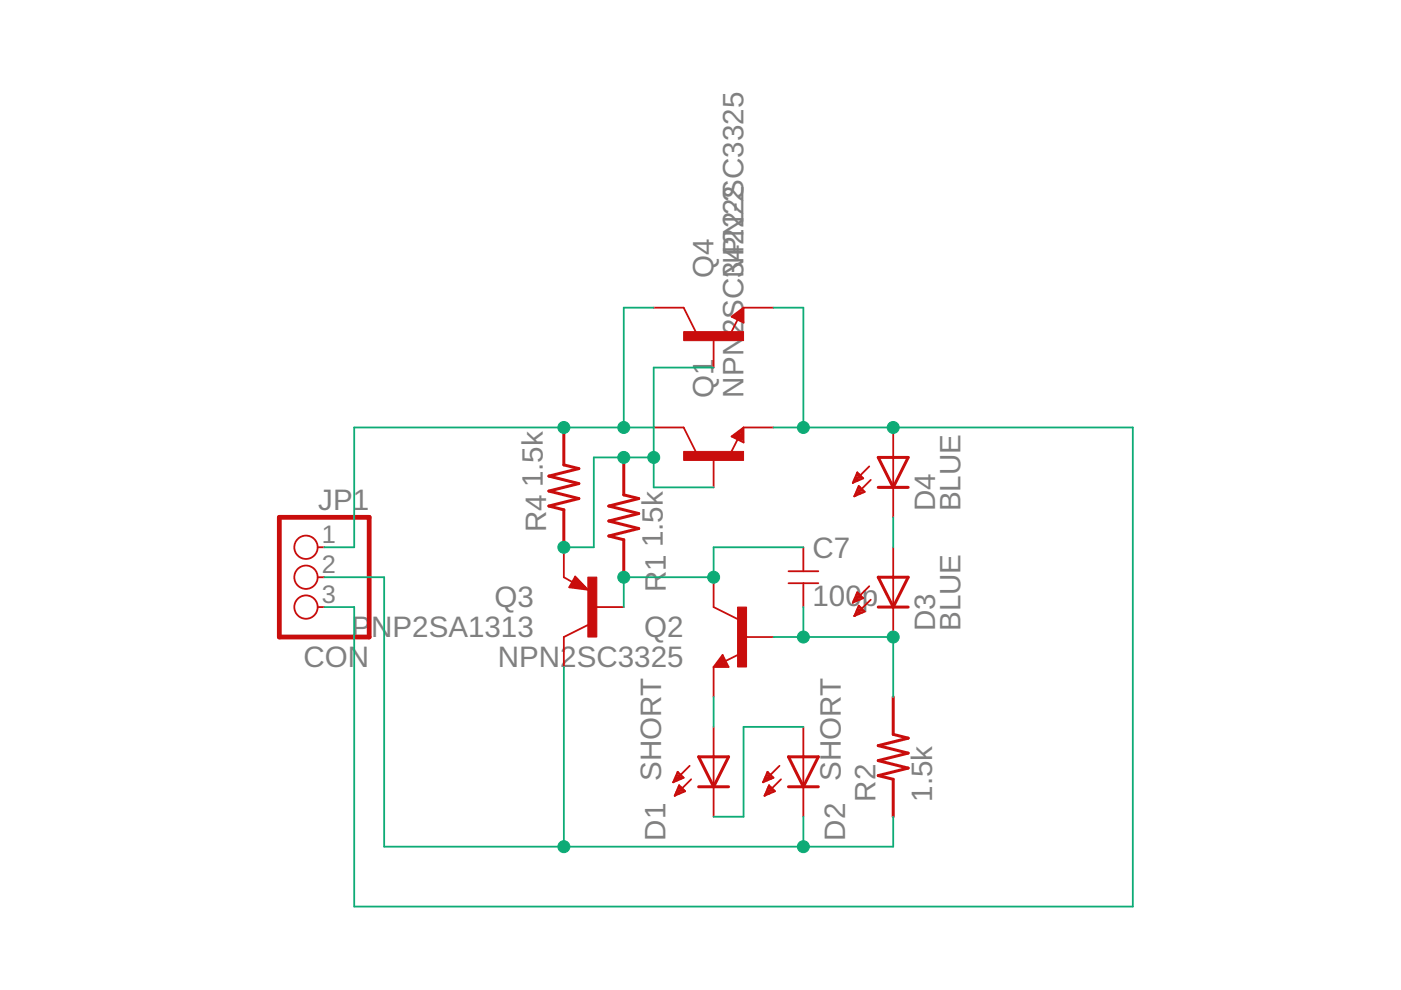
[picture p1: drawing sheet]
<svg xmlns="http://www.w3.org/2000/svg" width="297mm" height="210mm" viewBox="0 0 297 210" stroke-linecap="round" stroke-linejoin="round" font-family="sans-serif">
<g fill="none" stroke="#c90d0c" stroke-width=".38">
<path d="M138.6 65.2h6.3l2.6 5.1M151.3 71.6v6.3M155.1 67.1l2.5-1.9v3.2zM156.4 67.7l-1.5 3.1M157.6 65.2h6.4M138.6 90.6h6.3l2.6 5.1M151.3 97v6.3M155.1 92.5l2.5-1.9v3.2zM156.4 93.1l-1.5 3.1M157.6 90.6h6.4M184.3 98.9l-3.5 3.5M189.4 90.6v19.1"/>
<path d="M67.4 116h1.3M119.5 116v6.4l1.9 1M170.3 116v5.1M180.8 102.3h.2M181 101.9h.8M181.1 101.6h1.6M181.2 105.1h.3M181.3 101.2h1.5M181.4 104.7h.9M181.5 100.9h1M181.5 104.4h1.6M181.6 100.5h.5"/>
<path d="M181.7 104h1.4M181.8 100.2l-1 2.2M181.8 100.2l1.2 1.2-2.2 1M181.8 100.2h.1M181.8 103.7h1M181.9 103.3h.5M182.1 103l1.2 1.3-2.2 .9zM184.6 101.7l-3.5 3.5M189.4 116v19.1M67.4 122.4h1.3M67.4 128.7h1.3M122 122.2l2.6 2.8-3.9-.5z"/>
<path d="M124.6 132.5l-5.1 2.6v6.3M125.9 128.7h6.3M151.3 122.4v6.3l5.1 2.6M153.2 138.9l1.3 2.5h-3.2zM156.9 138.6l-3.1 1.6M157.6 135.1h6.4M167.2 121.1h6.3M167.2 123.7h6.3M170.3 123.7v5M181 127.4h.6M181.1 127.1h1.3M181.2 130.6h.1"/>
<path d="M181.3 126.7h1.6M181.3 130.2h.8M181.4 126.4h1.2M181.5 129.9h1.4M181.6 126h.6M181.6 129.5h1.6M181.7 125.7h.2M181.8 125.6l1.2 1.2-2.2 1zM181.8 129.2h1M181.9 128.8h.6M182.1 128.5h.1M182.1 128.4l1.2 1.3-2.2 .9z"/>
<path d="M184.3 124.3l-3.5 3.5M184.6 127.1l-3.5 3.5M151.3 141.4v6.4M151.3 154.1v19.1M170.3 154.1v19.1M142.7 165.8h.1M142.9 165.5h.7M143 165.1h1.4M143.1 168.6h.2M143.2 164.8h1.6M143.2 168.3h.9M143.3 164.4h1.2"/>
<path d="M143.4 167.9h1.5M143.5 164.1h.6M143.5 167.6h1.6M143.6 163.7h.2M143.7 163.6l1.2 1.3-2.2 1zM143.7 167.2h1M143.8 166.9h.6M144 166.5h.1M144 166.5l1.3 1.3-2.3 .9zM146.2 162.4l-3.5 3.5M146.5 165.2l-3.5 3.5M161.8 165.8h.1"/>
<path d="M161.9 165.5h.8M162.1 165.1h1.4M162.1 168.6h.2M162.2 164.8h1.7M162.3 168.3h.8M162.4 164.4h1.1M162.4 167.9h1.5M162.5 164.1h.7M162.6 167.6h1.5M162.7 163.7h.1M162.7 167.2h1.1M162.7 163.6l1.3 1.3-2.2 1z"/>
<path d="M162.9 166.9h.5M163 166.5h.1M163 166.5l1.3 1.3-2.2 .9zM165.3 162.4l-3.5 3.5M165.6 165.2l-3.5 3.5"/>
<circle cx="64.9" cy="116" r="2.48"/>
<circle cx="64.9" cy="122.4" r="2.48"/>
<circle cx="64.9" cy="128.7" r="2.48"/>
</g>
<g fill="none" stroke="#c90d0c" stroke-width=".63">
<path d="M156.4 67.1l.6-.3v1l-1.3-.7 1.6-1.2v1.9M119.5 90.6v8l3.2 .8-6.3 1.5 6.3 1.6-6.3 1.6 6.3 1.6-6.3 1.6 3.1 .8v7.9M132.2 97v7.9l3.2 .8-6.3 1.6 6.3 1.6-6.3 1.6 6.3 1.6-6.3 1.5 3.1 .8v8M156.4 92.5l.6-.3v1l-1.3-.7 1.6-1.2v1.9M186.2 97h6.4l-3.2 6.3zM186.2 103.3h6.4M122.1 124h.9l-.9-.7-.6 1 2.5 .3-1.9-1.9-1 1.6M186.2 122.4h6.4l-3.2 6.3zM186.2 128.7h6.4M153.2 140.1l-.3 .7h.9l-.6-1.3-1.3 1.6h1.9M189.4 147.8v7.9l3.2 .8-6.4 1.6 6.4 1.6-6.4 1.6 6.4 1.6-6.4 1.5 3.2 .8v8M148.1 160.5h6.4l-3.2 6.3z"/>
<path d="M148.1 166.8h6.4M167.2 166.8h6.3M167.2 160.5h6.3l-3.2 6.3z"/>
</g>
<g fill="#c90d0c" stroke="#c90d0c" stroke-width=".21">
<path d="M144.9 95.7h12.7v1.9h-12.7z"/>
<path d="M156.4 128.7h1.9v12.7h-1.9z"/>
<path d="M124.6 122.4h1.9v12.7h-1.9z"/>
<path d="M144.9 70.3h12.7v1.9h-12.7z"/>
</g>
<path d="M59.2 109.7h19.1v25.4h-19.1z" fill="none" stroke="#c90d0c" stroke-width="1"/>
<g fill="none" stroke="#0dab76" stroke-width=".38">
<path d="M138.6 65.2h-6.4v25.4M151.3 77.9h-12.7v25.4h12.7M164 65.2h6.3v25.4M138.6 90.6h-63.5v25.4h-6.4M138.6 97h-12.7v19h-6.4M164 90.6h76.2v101.6h-165.1v-63.5h-6.4M170.3 116h-19v6.4h-19.1v6.3M189.4 109.7v6.3M68.7 122.4h12.7v57.1h108v-6.3M164 135.1h25.4v12.7M170.3 128.7v6.4M119.5 141.4v38.1"/>
<path d="M151.3 147.8v6.3M170.3 154.1h-12.7v19.1h-6.3M170.3 173.2v6.3"/>
</g>
<g fill="#0dab76" stroke="#0dab76" stroke-width=".21">
<circle cx="170.3" cy="179.5" r="1.27"/>
<circle cx="119.5" cy="179.5" r="1.27"/>
<circle cx="189.4" cy="135.1" r="1.27"/>
<circle cx="170.3" cy="135.1" r="1.27"/>
<circle cx="189.4" cy="90.6" r="1.27"/>
<circle cx="170.3" cy="90.6" r="1.27"/>
<circle cx="119.5" cy="90.6" r="1.27"/>
<circle cx="132.2" cy="90.6" r="1.27"/>
<circle cx="119.5" cy="116" r="1.27"/>
<circle cx="132.2" cy="97" r="1.27"/>
<circle cx="138.6" cy="97" r="1.27"/>
<circle cx="132.2" cy="122.4" r="1.27"/>
<circle cx="151.3" cy="122.4" r="1.27"/>
</g>
<g font-size="6.3" fill="#808080">
<text x="151.3" y="58.9" transform="rotate(-90 151.3 58.9)">Q4</text>
<text x="157.6" y="58.9" transform="rotate(-90 157.6 58.9)">3422-2</text>
<text x="157.6" y="71.1" transform="rotate(-90 157.6 71.1)">2SCNPN2SC3325</text>
<text x="151.3" y="84.3" transform="rotate(-90 151.3 84.3)">Q1</text>
<text x="157.6" y="84.3" transform="rotate(-90 157.6 84.3)">NPN</text>
<text x="115.1" y="103.3" transform="rotate(-90 115.1 103.3)">1.5k</text>
<text x="67.5" y="108.1">JP1</text>
<text x="115.8" y="112.9" transform="rotate(-90 115.8 112.9)">R4</text>
<text x="198.3" y="108.4" transform="rotate(-90 198.3 108.4)">D4</text>
<text x="203.7" y="108.4" transform="rotate(-90 203.7 108.4)">BLUE</text>
<text x="140.5" y="116" transform="rotate(-90 140.5 116)">1.5k</text>
<text x="172.2" y="118.2">C7</text>
<text x="141.2" y="125.6" transform="rotate(-90 141.2 125.6)">R</text>
<text x="141.2" y="121" transform="rotate(-90 141.2 121)">1</text>
<text x="104.8" y="128.7">Q3</text>
<text x="172.2" y="128.4">100p</text>
<text x="74.5" y="135.1">PN</text>
<text x="83.2" y="135.1">P2SA1313</text>
<text x="136.6" y="135.1">Q2</text>
<text x="198.3" y="133.8" transform="rotate(-90 198.3 133.8)">D3</text>
<text x="203.7" y="133.8" transform="rotate(-90 203.7 133.8)">BLUE</text>
<text x="64.4" y="141.4">CON</text>
<text x="105.6" y="141.4">NPN2SC3325</text>
<text x="140.2" y="165.5" transform="rotate(-90 140.2 165.5)">SHORT</text>
<text x="178.3" y="165.5" transform="rotate(-90 178.3 165.5)">SHORT</text>
<text x="185.6" y="170" transform="rotate(-90 185.6 170)">R2</text>
<text x="197.6" y="170" transform="rotate(-90 197.6 170)">1.5k</text>
<text x="141.1" y="178.2" transform="rotate(-90 141.1 178.2)">D1</text>
<text x="179.2" y="178.2" transform="rotate(-90 179.2 178.2)">D2</text>
</g>
<g font-size="5.4" fill="#808080">
<text x="68.3" y="115.1">1</text>
<text x="68.3" y="121.5">2</text>
<text x="68.3" y="127.8">3</text>
</g>
</svg>
